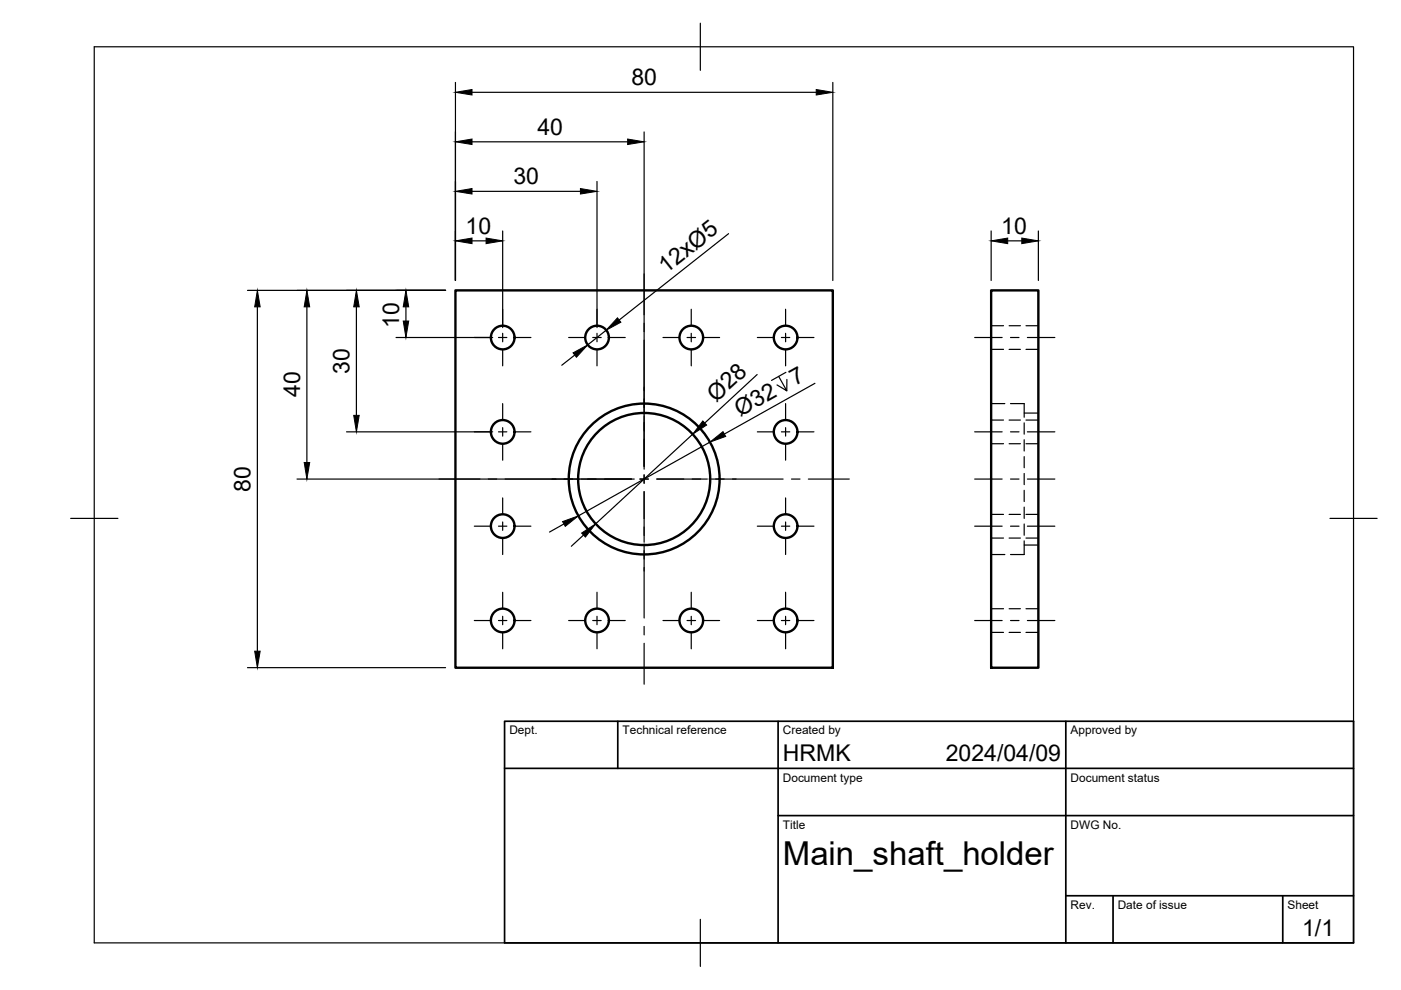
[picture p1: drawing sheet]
<svg xmlns="http://www.w3.org/2000/svg" width="297mm" height="210mm" viewBox="0 0 297 210" stroke-linecap="round" stroke-linejoin="round" font-family="sans-serif">
<!-- layer: Visible -->
<g fill="none" stroke="#000" stroke-width=".51">
<path d="M96.6 61.6h80v80h-80zM210.1 61.6h10.1v80h-10.1z"/>
<circle cx="106.6" cy="71.6" r="2.51"/>
<circle cx="126.6" cy="71.6" r="2.51"/>
<circle cx="146.6" cy="71.6" r="2.51"/>
<circle cx="166.6" cy="71.6" r="2.51"/>
<circle cx="106.6" cy="91.6" r="2.51"/>
<circle cx="166.6" cy="91.6" r="2.51"/>
<circle cx="106.6" cy="111.6" r="2.51"/>
<circle cx="136.6" cy="101.6" r="16"/>
<circle cx="136.6" cy="101.6" r="14"/>
<circle cx="166.6" cy="111.6" r="2.51"/>
<circle cx="106.6" cy="131.6" r="2.51"/>
<circle cx="126.6" cy="131.6" r="2.51"/>
<circle cx="146.6" cy="131.6" r="2.51"/>
<circle cx="166.6" cy="131.6" r="2.51"/>
</g>
<!-- layer: Hidden -->
<g fill="none" stroke="#000" stroke-width=".25">
<path d="M210.1 74.1h2.7M210.1 69.1h2.7M214 74.1h2.3M214 69.1h2.3M217.5 74.1h2.7M217.5 69.1h2.7M210.1 85.6h2.9M210.1 94.1h2.7M210.1 89.1h2.7M214 94.1h2.3M214 89.1h2.3M214.2 85.6h2.9v2.9"/>
<path d="M217.1 89.7v2.3M217.1 93.2v2.4M217.1 96.8v2.4M217.1 87.6h3.1M217.5 94.1h2.7M217.5 89.1h2.7M210.1 117.6h2.9M210.1 114.1h2.7M210.1 109.1h2.7M214 114.1h2.3M214 109.1h2.3M217.1 100.4v2.4"/>
<path d="M217.1 104v2.3M217.1 107.5v2.4M217.1 111.1v2.4M217.1 114.7v2.9h-2.9M217.1 115.6h3.1M217.5 114.1h2.7M217.5 109.1h2.7M210.1 134.1h2.7M210.1 129.1h2.7M214 134.1h2.3M214 129.1h2.3M217.5 134.1h2.7"/>
<path d="M217.5 129.1h2.7"/>
</g>
<!-- layer: TITLEBLOCK -->
<path d="M107 152.9h180v47h-180zM131 152.9v10M165 152.9v47M226 152.9v47M107 162.9h180M165 172.9h122M226 189.9h61M236 189.9v10M272 189.9v10" fill="none" stroke="#000" stroke-width=".36"/>
<!-- layer: FD_Dimensions -->
<g fill="none" stroke="#000" stroke-width=".25">
<path d="M96.6 17.5v42M100.1 19.6h73M176.6 17.5v42M100.1 30.1h33M126.6 38.5v31M136.6 28v71.5M100.1 51.1h3M100.1 40.6h23M106.6 49v20.5M154.5 49.5l-23.2 18.4M210.1 49v10.5M213.7 51.1h2.9"/>
<path d="M220.2 49v10.5M52.5 61.6h42M54.6 65.1v73M65.1 65.1v33M75.6 65.1v23M84 71.6h20.5M86.1 65.1v3M121.9 75.3l-2.8 2.1M128.5 70l-3.9 3.1M160.5 79.4l-11.1 10.3M165.1 79.8l1.7 3.1-2.1-1.3M166.6 78.9l-3 1.8"/>
<path d="M73.5 91.6h31M146.9 92.1l-20.6 19M150.5 93.7l-27.9 15.7M166.8 80.4v2.5M172.8 81.3l-19.2 10.7M63 101.6h71.5M119.5 111.1l-3 1.7M123.7 113.4l-2.6 2.4M52.5 141.6h42"/>
</g>
<g fill="#000" stroke="#000" stroke-width=".21">
<path d="M96.6 19.6l3.5-.6v1.1zM173.1 19l3.5 .6-3.5 .5zM96.6 40.6l3.5-.6v1.1zM96.6 30.1l3.5-.6v1.1zM123.1 40l3.5 .6-3.5 .5zM133.1 29.5l3.5 .6-3.5 .5zM96.6 51.1l3.5-.6v1.2zM103.1 50.5l3.5 .6-3.5 .6zM210.1 51.1l3.6-.6v1.2zM216.6 50.5l3.6 .6-3.6 .6zM54.6 61.6l.6 3.5h-1.2zM65.1 61.6l.6 3.5h-1.2z"/>
<path d="M75.6 61.6l.6 3.5h-1.2zM85.5 68.1h1.2l-.6 3.5zM86.1 61.6l.6 3.5h-1.2zM121.5 74.8l3.1-1.7-2.4 2.6zM130.9 67.4l.7 .9-3.1 1.7zM64.5 98.1h1.2l-.6 3.5zM75 88.1h1.2l-.6 3.5zM149 89.3l.8 .8-2.9 2zM150.5 93.7l2.8-2.2 .6 1zM119.3 110.6l3.3-1.2-2.8 2.2zM123.3 113l3-1.9-2.2 2.8zM54 138.1h1.2l-.6 3.5z"/>
</g>
<!-- layer: Smart Centers -->
<g fill="none" stroke="#000" stroke-width=".25">
<path d="M136.6 58.1v8.6M100.6 71.6h3.3M105.7 71.6h1.8M106.6 65.6v3.3M106.6 70.7v1.8M106.6 74.2v3.4M109.2 71.6h3.4M120.6 71.6h3.3M125.7 71.6h1.8M126.6 65.6v3.3M126.6 70.7v1.8M126.6 74.2v3.4"/>
<path d="M129.2 71.6h3.4M136.6 68.5v1.8M136.6 72.1v15.7M140.6 71.6h3.3M145.7 71.6h1.8M146.6 65.6v3.3M146.6 70.7v1.8M146.6 74.2v3.4M149.2 71.6h3.4M160.6 71.6h3.3M165.7 71.6h1.7M166.6 65.6v3.3"/>
<path d="M166.6 70.7v1.8M166.6 74.2v3.4M169.2 71.6h3.4M206.7 71.6h5.8M214.2 71.6h1.8M217.8 71.6h5.8M100.6 91.6h3.3M105.7 91.6h1.8M106.6 85.6v3.3M106.6 90.7v1.8M106.6 94.2v3.4M109.2 91.6h3.4"/>
<path d="M136.6 88.2v10.7M160.6 91.6h3.3M165.7 91.6h1.7M166.6 85.6v3.3M166.6 90.7v1.8M166.6 94.2v3.4M169.2 91.6h3.4M206.7 91.6h5.8M214.2 91.6h1.8M217.8 91.6h5.8M93.1 101.6h8.6M100.6 111.6h3.3"/>
<path d="M103.5 101.6h1.8M105.7 111.6h1.8M106.6 105.6v3.3M106.6 110.7v1.8M106.6 114.3v3.3M107.1 101.6h15.7M109.2 111.6h3.4M123.2 101.6h10.7M135.7 101.6h1.8M136.6 100.7v1.8M136.6 104.2v10.8M136.6 115.3v15.7"/>
<path d="M139.3 101.6h10.7M150.3 101.6h15.7M160.6 111.6h3.3M165.7 111.6h1.7M166.6 105.6v3.3M166.6 110.7v1.8M166.6 114.3v3.3M167.8 101.6h1.8M169.2 111.6h3.4M171.4 101.6h8.7M206.7 101.6h5.8M206.7 111.6h5.8"/>
<path d="M214.2 101.6h1.8M214.2 111.6h1.8M217.8 101.6h5.8M217.8 111.6h5.8M100.6 131.6h3.3M105.7 131.6h1.8M106.6 125.6v3.3M106.6 130.7v1.8M106.6 134.3v3.3M109.2 131.6h3.4M120.6 131.6h3.3M125.7 131.6h1.8"/>
<path d="M126.6 125.6v3.3M126.6 130.7v1.8M126.6 134.3v3.3M129.2 131.6h3.4M136.6 132.8v1.8M136.6 136.4v8.7M140.6 131.6h3.3M145.7 131.6h1.8M146.6 125.6v3.3M146.6 130.7v1.8M146.6 134.3v3.3M149.2 131.6h3.4"/>
<path d="M160.6 131.6h3.3M165.7 131.6h1.7M166.6 125.6v3.3M166.6 130.7v1.8M166.6 134.3v3.3M169.2 131.6h3.4M206.7 131.6h5.8M214.2 131.6h1.8M217.8 131.6h5.8"/>
</g>
<!-- layer: BORDER -->
<path d="M20 9.9h267v190h-267zM148.5 4.9v10M15 109.9h10M282 109.9h10M148.5 194.9v10" fill="none" stroke="#000" stroke-width=".25"/>
<text font-size="7" x="166" y="183.4">Main_shaft_holder</text>
<g font-size="4.9">
<text x="133.9" y="18.1">80</text>
<text x="113.9" y="28.6">40</text>
<text x="108.9" y="39.1">30</text>
<text x="98.7" y="49.6">10</text>
<text x="212.3" y="49.6">10</text>
<text x="141.3" y="58" transform="rotate(-38 141.3 58)">12xØ5</text>
<text x="84.6" y="69.4" transform="rotate(-90 84.6 69.4)">10</text>
<text x="74.1" y="79.3" transform="rotate(-90 74.1 79.3)">30</text>
<text x="168.6" y="81.8" transform="rotate(-29 168.6 81.8)">7</text>
<text x="63.6" y="84.2" transform="rotate(-90 63.6 84.2)">40</text>
<text x="151.8" y="85.4" transform="rotate(-43 151.8 85.4)">Ø28</text>
<text x="156.9" y="88.4" transform="rotate(-29 156.9 88.4)">Ø32</text>
<text x="53.1" y="104.3" transform="rotate(-90 53.1 104.3)">80</text>
<text x="166" y="161.4">HRMK</text>
<text x="200.5" y="161.4">2024/04/09</text>
<text x="276.1" y="198.6">1/1</text>
</g>
<g font-size="2.5">
<text x="108" y="155.7">Dept.</text>
<text x="132" y="155.7">Technical reference</text>
<text x="166" y="155.7">Created by</text>
<text x="227" y="155.7">Approved by</text>
<text x="166" y="165.7">Document type</text>
<text x="227" y="165.7">Document status</text>
<text x="166" y="175.7">Title</text>
<text x="227" y="175.7">DWG No.</text>
<text x="227" y="192.7">Rev.</text>
<text x="237" y="192.7">Date of issue</text>
<text x="273" y="192.7">Sheet</text>
</g>
</svg>
